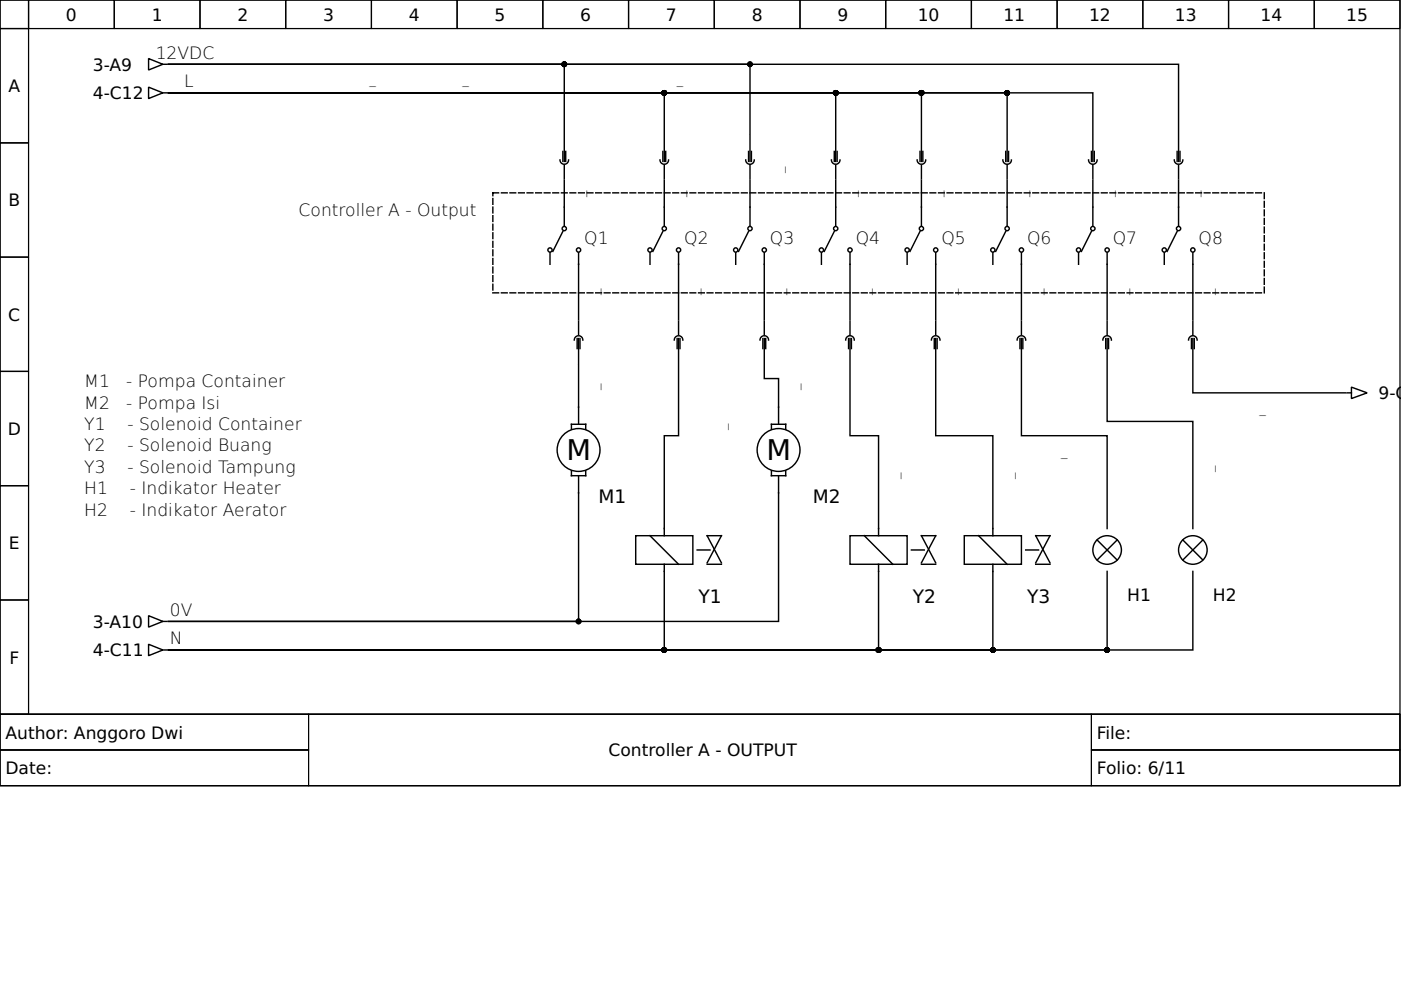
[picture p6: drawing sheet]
<svg xmlns="http://www.w3.org/2000/svg" width="297mm" height="210mm" viewBox="0 0 297 210" stroke-linecap="round" stroke-linejoin="round" font-family="sans-serif">
<g fill="none" stroke="#000" stroke-width=".26">
<path d="M0 0h296.8v151.4h-296.8zM0 0h6.1v6.1h-6.1zM0 6.1h6.1v24.2h-6.1zM6.1 0h18.1v6.1h-18.1zM24.2 0h18.2v6.1h-18.2zM42.4 0h18.2v6.1h-18.2zM60.6 0h18.1v6.1h-18.1zM78.7 0h18.2v6.1h-18.2zM96.9 0h18.2v6.1h-18.2zM115.1 0h18.2v6.1h-18.2zM133.3 0h18.1v6.1h-18.1zM151.4 0h18.2v6.1h-18.2z"/>
<path d="M169.6 0h18.2v6.1h-18.2zM187.8 0h18.2v6.1h-18.2zM206 0h18.1v6.1h-18.1zM224.1 0h18.2v6.1h-18.2zM242.3 0h18.2v6.1h-18.2zM260.5 0h18.2v6.1h-18.2zM278.7 0h18.1v6.1h-18.1zM0 30.3h6.1v24.2h-6.1zM0 54.5h6.1v24.2h-6.1zM0 78.7h6.1v24.3h-6.1zM0 103h6.1v24.2h-6.1zM0 127.2h6.1v24.2h-6.1z"/>
<path d="M0 151.4h296.8v15.2h-296.8z"/>
</g>
<path d="M0 151.4h65.4v7.6h-65.4zM0 159h65.4v7.6h-65.4zM65.4 151.4h166v15.2h-166zM231.4 151.4h65.4v7.6h-65.4zM231.4 159h65.4v7.6h-65.4z" fill="none" stroke="#000" stroke-width=".21"/>
<path d="M104.5 40.9h163.6v21.2h-163.6z" fill="none" stroke="#000" stroke-width=".3" stroke-dasharray="1.2 .6"/>
<g fill="none" stroke="#000" stroke-width=".3">
<path d="M31.5 18.5l3 1.2-3 1.2zM31.5 12.4l3 1.2-3 1.2zM34.5 19.7h.9M34.5 13.6h.9M35.7 13.6h123.3v14.9M35.7 19.7h159.7v8.8M35.7 13.6h83.9v14.9M35.7 19.7h196v8.8M35.7 13.6h214.2v14.9M35.7 19.7h105.1v8.8M35.7 19.7h141.5v8.8M35.7 19.7h177.8v8.8"/>
<path d="M118.7 33.9a.91 .91 0 0 0 .8 .9M119.3 32.1v2.1M119.6 28.8v5.4M119.6 35.1v2.8M119.6 38.2v9.7M119.9 32.1v2.1M120.5 33.9a.91 .91 0 0 1-.8 .9M139.9 33.9a.91 .91 0 0 0 .8 .9M140.5 32.1v2.1M140.8 28.8v5.4M140.8 35.1v2.8M140.8 38.2v9.7"/>
<path d="M141.1 32.1v2.1M141.7 33.9a.91 .91 0 0 1-.8 .9M158.1 33.9a.91 .91 0 0 0 .8 .9M158.7 32.1v2.1M159 38.2v9.7M159 28.8v5.4M159 35.1v2.8M159.3 32.1v2.1M159.9 33.9a.91 .91 0 0 1-.8 .9M176.3 33.9a.91 .91 0 0 0 .8 .9M176.9 32.1v2.1M177.2 28.8v5.4"/>
<path d="M177.2 35.1v2.8M177.2 38.2v9.7M177.5 32.1v2.1M178.1 33.9a.91 .91 0 0 1-.8 .9M194.5 33.9a.91 .91 0 0 0 .7 .9M195.1 32.1v2.1M195.4 38.2v9.7M195.4 28.8v5.4M195.4 35.1v2.8M195.7 32.1v2.1M196.3 33.9a.91 .91 0 0 1-.8 .9M212.6 33.9a.91 .91 0 0 0 .8 .9"/>
<path d="M213.2 32.1v2.1M213.5 38.2v9.7M213.5 28.8v5.4M213.5 35.1v2.8M213.8 32.1v2.1M214.4 33.9a.91 .91 0 0 1-.8 .9M230.8 33.9a.91 .91 0 0 0 .8 .9M231.4 32.1v2.1M231.7 38.2v9.7M231.7 28.8v5.4M231.7 35.1v2.8M232 32.1v2.1"/>
<path d="M232.6 33.9a.91 .91 0 0 1-.8 .9M249 33.9a.91 .91 0 0 0 .8 .9M249.6 32.1v2.1M249.9 28.8v5.4M249.9 35.1v2.8M249.9 38.2v9.7M250.2 32.1v2.1M250.8 33.9a.91 .91 0 0 1-.8 .9M116.6 53.6v2.4M119.3 49.1l-2.1 4.2M122.7 53.6v14.2M137.8 53.6v2.4"/>
<path d="M140.5 49.1l-2.1 4.2M143.9 53.6v14.2M156 53.6v2.4M158.7 49.1l-2.1 4.2M162 53.6v14.2M174.2 53.6v2.4M176.9 49.1l-2.1 4.2M180.2 53.6v14.2M192.3 53.6v2.4M195.1 49.1l-2.2 4.2M198.4 53.6v14.2M210.5 53.6v2.4"/>
<path d="M213.2 49.1l-2.1 4.2M216.6 53.6v14.2M228.7 53.6v2.4M231.4 49.1l-2.1 4.2M234.7 53.6v14.2M246.8 53.6v2.4M249.6 49.1l-2.1 4.2M252.9 53.6v14.2M122.4 71.8v2.1M122.6 71.2a.91 .91 0 0 0-.8 .9M122.7 68.1v2.8M122.7 71.8v5.4"/>
<path d="M122.7 77.5v12.5M122.8 71.2a.91 .91 0 0 1 .8 .9M123 71.8v2.1M143.6 71.8v2.1M143.8 71.2a.91 .91 0 0 0-.8 .9M143.9 68.1v2.8M143.9 71.8v5.4M143.9 77.5v14.9h-3.1v21.2M144 71.2a.91 .91 0 0 1 .8 .9M144.2 71.8v2.1M161.7 71.8v2.1M161.9 71.2a.91 .91 0 0 0-.8 .9"/>
<path d="M162 77.5v2.8h3.1v9.7M162 68.1v2.8M162 71.8v5.4M162.2 71.2a.91 .91 0 0 1 .8 .9M162.3 71.8v2.1M179.9 71.8v2.1M180.1 71.2a.91 .91 0 0 0-.8 .9M180.2 68.1v2.8M180.2 71.8v5.4M180.2 77.5v14.9h6.1v21.2M180.3 71.2a.91 .91 0 0 1 .8 .9M180.5 71.8v2.1"/>
<path d="M198.1 71.8v2.1M198.3 71.2a.91 .91 0 0 0-.8 .9M198.4 68.1v2.8M198.4 71.8v5.4M198.4 77.5v14.9h12.1v21.2M198.5 71.2a.91 .91 0 0 1 .8 .9M198.7 71.8v2.1M216.3 71.8v2.1M216.5 71.2a.91 .91 0 0 0-.8 .9M216.6 68.1v2.8M216.6 71.8v5.4M216.6 77.5v14.9h18.1v19.7"/>
<path d="M216.7 71.2a.91 .91 0 0 1 .8 .9M216.9 71.8v2.1M234.4 71.8v2.1M234.6 71.2a.91 .91 0 0 0-.8 .9M234.7 77.5v11.9h18.2v22.7M234.7 68.1v2.8M234.7 71.8v5.4M234.8 71.2a.91 .91 0 0 1 .8 .9M235 71.8v2.1M252.6 71.8v2.1M252.8 71.2a.91 .91 0 0 0-.8 .9M252.9 68.1v2.8"/>
<path d="M252.9 71.8v5.4M252.9 77.5v5.8h32.4M253 71.2a.91 .91 0 0 1 .8 .9M253.2 71.8v2.1M121.2 91v-1h3v1M121.2 99.8v1.1h3v-1.1M163.6 99.8v1.1h3v-1.1M163.6 91v-1h3v1M285.6 83.3h.9M286.5 82.1l3.4 1.2-3.4 1.2zM122.7 100.9v30.9h-87h129.4v-30.9M134.8 113.6h12.1v6h-12.1z"/>
<path d="M137.8 113.6l6.1 6M140.8 119.6v18.2h-105.1M147.8 116.6h2.7M149.9 119.3l3.1-5.7h-3.1l3.1 5.7M149.9 119.6h3.1M180.2 113.6h12.1v6h-12.1zM183.2 113.6l6.1 6M186.3 119.6v18.2h-150.6M193.2 116.6h2.8M195.4 119.6h3M195.4 119.3l3-5.7h-3l3 5.7M204.4 113.6h12.2v6h-12.2z"/>
<path d="M207.5 113.6l6 6M210.5 119.6v18.2h-174.8M217.5 116.6h2.7M219.6 119.6h3M219.6 119.3l3-5.7h-3l3 5.7M232.6 114.5l4.3 4.2M236.9 114.5l-4.3 4.2M250.8 114.5l4.2 4.2M255 114.5l-4.2 4.2M31.5 136.6l3 1.2-3 1.2zM31.5 130.5l3 1.3-3 1.2zM34.5 137.8h.9"/>
<path d="M34.5 131.8h.9M234.7 121.2v16.6h-199M252.9 121.2v16.6h-217.2"/>
<circle cx="116.6" cy="53" r=".45"/>
<circle cx="119.6" cy="48.5" r=".45"/>
<circle cx="122.7" cy="53" r=".45"/>
<circle cx="137.8" cy="53" r=".45"/>
<circle cx="140.8" cy="48.5" r=".45"/>
<circle cx="143.9" cy="53" r=".45"/>
<circle cx="156" cy="53" r=".45"/>
<circle cx="159" cy="48.5" r=".45"/>
<circle cx="162" cy="53" r=".45"/>
<circle cx="174.2" cy="53" r=".45"/>
<circle cx="177.2" cy="48.5" r=".45"/>
<circle cx="180.2" cy="53" r=".45"/>
<circle cx="192.3" cy="53" r=".45"/>
<circle cx="195.4" cy="48.5" r=".45"/>
<circle cx="198.4" cy="53" r=".45"/>
<circle cx="210.5" cy="53" r=".45"/>
<circle cx="213.5" cy="48.5" r=".45"/>
<circle cx="216.6" cy="53" r=".45"/>
<circle cx="228.7" cy="53" r=".45"/>
<circle cx="231.7" cy="48.5" r=".45"/>
<circle cx="234.7" cy="53" r=".45"/>
<circle cx="246.8" cy="53" r=".45"/>
<circle cx="249.9" cy="48.5" r=".45"/>
<circle cx="252.9" cy="53" r=".45"/>
<circle cx="122.7" cy="95.4" r="4.5"/>
<circle cx="165.1" cy="95.4" r="4.5"/>
<circle cx="234.7" cy="116.6" r="3"/>
<circle cx="252.9" cy="116.6" r="3"/>
</g>
<g fill="#000" stroke="#000" stroke-width=".3">
<circle cx="119.6" cy="13.6" r=".45"/>
<circle cx="140.8" cy="19.7" r=".45"/>
<circle cx="159" cy="13.6" r=".45"/>
<circle cx="177.2" cy="19.7" r=".45"/>
<circle cx="195.4" cy="19.7" r=".45"/>
<circle cx="213.5" cy="19.7" r=".45"/>
<circle cx="122.7" cy="131.8" r=".45"/>
<circle cx="140.8" cy="137.8" r=".45"/>
<circle cx="186.3" cy="137.8" r=".45"/>
<circle cx="210.5" cy="137.8" r=".45"/>
<circle cx="234.7" cy="137.8" r=".45"/>
</g>
<g font-size="6.1">
<text x="120.1" y="97.5">M</text>
<text x="162.5" y="97.5">M</text>
</g>
<g font-size="3.9">
<text x="126.9" y="106.6">M1</text>
<text x="172.3" y="106.6">M2</text>
<text x="148.1" y="127.8">Y1</text>
<text x="193.5" y="127.8">Y2</text>
<text x="217.8" y="127.8">Y3</text>
</g>
<g font-size="3.6">
<text x="14" y="4.4">0</text>
<text x="32.2" y="4.4">1</text>
<text x="50.3" y="4.4">2</text>
<text x="68.5" y="4.4">3</text>
<text x="86.7" y="4.4">4</text>
<text x="104.9" y="4.4">5</text>
<text x="123" y="4.4">6</text>
<text x="141.2" y="4.4">7</text>
<text x="159.4" y="4.4">8</text>
<text x="177.5" y="4.4">9</text>
<text x="194.6" y="4.4">10</text>
<text x="212.7" y="4.4">11</text>
<text x="230.9" y="4.4">12</text>
<text x="249.1" y="4.4">13</text>
<text x="267.3" y="4.4">14</text>
<text x="285.4" y="4.4">15</text>
<text x="19.7" y="15">3-A9</text>
<text x="33" y="12.4">12VDC</text>
<text x="1.8" y="19.5">A</text>
<text x="19.7" y="21.1">4-C12</text>
<text x="39.1" y="18.5">L</text>
<text x="1.8" y="43.8">B</text>
<text x="63.3" y="45.7">Controller A - Output</text>
<text x="123.9" y="51.8">Q1</text>
<text x="145.1" y="51.8">Q2</text>
<text x="163.3" y="51.8">Q3</text>
<text x="181.4" y="51.8">Q4</text>
<text x="199.6" y="51.8">Q5</text>
<text x="217.8" y="51.8">Q6</text>
<text x="235.9" y="51.8">Q7</text>
<text x="254.1" y="51.8">Q8</text>
<text x="1.8" y="68">C</text>
<text x="17.9" y="82.1">M1</text>
<text x="26.8" y="82.1">- Pompa Container</text>
<text x="17.9" y="86.6">M2</text>
<text x="26.8" y="86.6">- Pompa Isi</text>
<text x="292.3" y="84.7">9-C</text>
<text x="1.6" y="92.2">D</text>
<text x="17.9" y="91.2">Y1</text>
<text x="17.9" y="95.7">Y2</text>
<text x="27" y="91.2">- Solenoid Container</text>
<text x="27" y="95.7">- Solenoid Buang</text>
<text x="17.9" y="100.3">Y3</text>
<text x="27" y="100.3">- Solenoid Tampung</text>
<text x="17.9" y="104.8">H1</text>
<text x="27.5" y="104.8">- Indikator Heater</text>
<text x="17.9" y="109.3">H2</text>
<text x="27.5" y="109.3">- Indikator Aerator</text>
<text x="1.9" y="116.5">E</text>
<text x="36" y="130.5">0V</text>
<text x="239" y="127.5">H1</text>
<text x="257.1" y="127.5">H2</text>
<text x="19.7" y="133.1">3-A10</text>
<text x="36" y="136.6">N</text>
<text x="2" y="140.7">F</text>
<text x="19.7" y="139.2">4-C11</text>
<text x="1.2" y="156.6">Author: Anggoro Dwi</text>
<text x="129" y="160.4">Controller A - OUTPUT</text>
<text x="232.6" y="156.6">File:</text>
<text x="1.2" y="164.2">Date:</text>
<text x="232.6" y="164.2">Folio: 6/11</text>
</g>
<g font-size="2.7">
<text x="78.4" y="17.9">_</text>
<text x="98.1" y="17.9">_</text>
<text x="143.5" y="17.9">_</text>
<text x="123.9" y="41.7" transform="rotate(-90 123.9 41.7)">_</text>
<text x="145.1" y="41.7" transform="rotate(-90 145.1 41.7)">_</text>
<text x="166" y="36.6" transform="rotate(-90 166 36.6)">_</text>
<text x="181.4" y="41.7" transform="rotate(-90 181.4 41.7)">_</text>
<text x="199.6" y="41.7" transform="rotate(-90 199.6 41.7)">_</text>
<text x="217.8" y="41.7" transform="rotate(-90 217.8 41.7)">_</text>
<text x="235.9" y="41.7" transform="rotate(-90 235.9 41.7)">_</text>
<text x="254.1" y="41.7" transform="rotate(-90 254.1 41.7)">_</text>
<text x="126.9" y="62.6" transform="rotate(-90 126.9 62.6)">_</text>
<text x="148.1" y="62.6" transform="rotate(-90 148.1 62.6)">_</text>
<text x="166.3" y="62.6" transform="rotate(-90 166.3 62.6)">_</text>
<text x="184.5" y="62.6" transform="rotate(-90 184.5 62.6)">_</text>
<text x="202.6" y="62.6" transform="rotate(-90 202.6 62.6)">_</text>
<text x="220.8" y="62.6" transform="rotate(-90 220.8 62.6)">_</text>
<text x="239" y="62.6" transform="rotate(-90 239 62.6)">_</text>
<text x="257.1" y="62.6" transform="rotate(-90 257.1 62.6)">_</text>
<text x="126.9" y="82.6" transform="rotate(-90 126.9 82.6)">_</text>
<text x="169.3" y="82.6" transform="rotate(-90 169.3 82.6)">_</text>
<text x="267.1" y="87.5">_</text>
<text x="153.9" y="91.2" transform="rotate(-90 153.9 91.2)">_</text>
<text x="190.5" y="101.5" transform="rotate(-90 190.5 101.5)">_</text>
<text x="214.7" y="101.5" transform="rotate(-90 214.7 101.5)">_</text>
<text x="225" y="96.6">_</text>
<text x="257.1" y="100" transform="rotate(-90 257.1 100)">_</text>
</g>
</svg>
